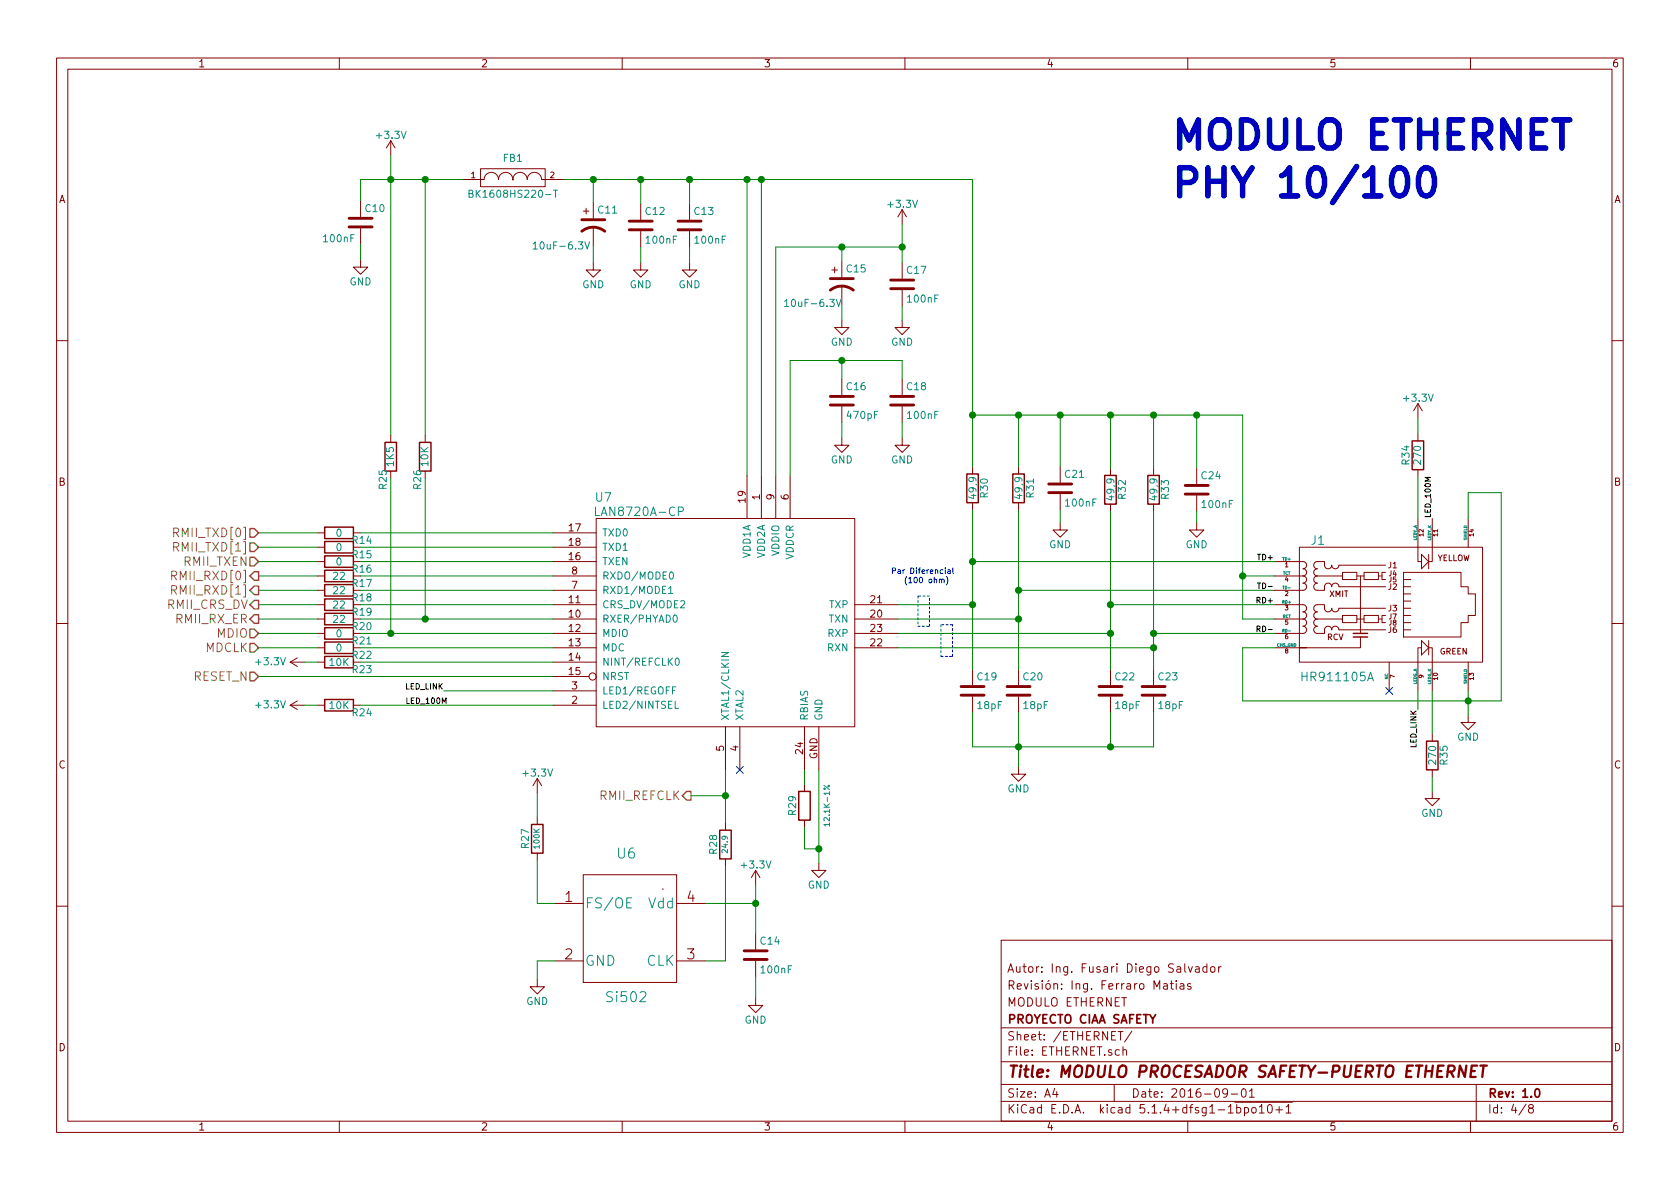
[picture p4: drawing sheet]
EESchema Schematic File Version 4
LIBS:CIAA_Safety_VTI_1.0-cache
EELAYER 30 0
EELAYER END
$Descr A4 11693 8268
encoding utf-8
Sheet 4 8
Title "MODULO PROCESADOR SAFETY-PUERTO ETHERNET"
Date "2016-09-01"
Rev "1.0"
Comp "PROYECTO CIAA SAFETY"
Comment1 "MODULO ETHERNET "
Comment2 "Revisión: Ing. Ferraro Matias "
Comment3 "Autor: Ing. Fusari Diego Salvador"
Comment4 ""
$EndDescr
$Comp
L power:+3.3V #PWR019
U 1 1
P 2120 4900
F 0 "#PWR019" H 2120 4750 50  0001 C CNN
F 1 "+3.3V" V 2120 5140 50  0000 C CNN
F 2 "" H 2120 4900 60  0000 C CNN
F 3 "" H 2120 4900 60  0000 C CNN
	1    2120 4900
	0    -1   -1   0   
$EndComp
Text HLabel 1800 4200 0    60   Output ~ 0
RMII_CRS_DV
Text HLabel 1800 4300 0    60   Output ~ 0
RMII_RX_ER
Text HLabel 1800 4000 0    60   Output ~ 0
RMII_RXD[0]
Text HLabel 1800 4100 0    60   Output ~ 0
RMII_RXD[1]
Text HLabel 1800 3900 0    60   Input ~ 0
RMII_TXEN
Text HLabel 1800 3700 0    60   Input ~ 0
RMII_TXD[0]
Text HLabel 1800 3800 0    60   Input ~ 0
RMII_TXD[1]
Text HLabel 1800 4400 0    60   Input ~ 0
MDIO
Text HLabel 1800 4700 0    60   Input ~ 0
RESET_N
Text Notes 8140 1390 0    196  ~ 39
MODULO ETHERNET\nPHY 10/100
$Comp
L CIAA_Safety_VTI_1.0-rescue:HR911105A J1
U 1 1
P 9620 4150
F 0 "J1" H 9120 4550 60  0000 L CNN
F 1 "HR911105A" H 9570 3600 60  0000 R CNN
F 2 "HR911105A:HR911105A" V 10120 4100 60  0001 C CNN
F 3 "" V 10120 4100 60  0000 C CNN
F 4 "DFR0125-ND" H 9620 4150 60  0001 C CNN "Digikey"
	1    9620 4150
	1    0    0    -1  
$EndComp
Text Label 8870 3900 2    39   ~ 0
TD+
Text Label 8870 4100 2    39   ~ 0
TD-
Text Label 8870 4200 2    39   ~ 0
RD+
Text Label 8870 4400 2    39   ~ 0
RD-
$Comp
L power:+3.3V #PWR020
U 1 1
P 9870 2900
F 0 "#PWR020" H 9870 2750 50  0001 C CNN
F 1 "+3.3V" H 9870 3040 50  0000 C CNN
F 2 "" H 9870 2900 60  0000 C CNN
F 3 "" H 9870 2900 60  0000 C CNN
	1    9870 2900
	1    0    0    -1  
$EndComp
NoConn ~ 9670 4800
$Comp
L CIAA_Safety_VTI_1.0-rescue:R R14
U 1 1
P 2360 3700
F 0 "R14" V 2410 3860 50  0000 C CNN
F 1 "0" V 2360 3700 50  0000 C CNN
F 2 "w_smd_resistors:r_0603" V 2290 3700 30  0001 C CNN
F 3 "" H 2360 3700 30  0000 C CNN
F 4 "311-0.0GRCT-ND" H 2360 3700 60  0001 C CNN "Digikey"
	1    2360 3700
	0    1    1    0   
$EndComp
$Comp
L CIAA_Safety_VTI_1.0-rescue:R R15
U 1 1
P 2360 3800
F 0 "R15" V 2410 3960 50  0000 C CNN
F 1 "0" V 2360 3800 50  0000 C CNN
F 2 "w_smd_resistors:r_0603" V 2290 3800 30  0001 C CNN
F 3 "" H 2360 3800 30  0000 C CNN
F 4 "311-0.0GRCT-ND" H 2360 3800 60  0001 C CNN "Digikey"
	1    2360 3800
	0    1    1    0   
$EndComp
$Comp
L CIAA_Safety_VTI_1.0-rescue:R R16
U 1 1
P 2360 3900
F 0 "R16" V 2410 4060 50  0000 C CNN
F 1 "0" V 2360 3900 50  0000 C CNN
F 2 "w_smd_resistors:r_0603" V 2290 3900 30  0001 C CNN
F 3 "" H 2360 3900 30  0000 C CNN
F 4 "311-0.0GRCT-ND" H 2360 3900 60  0001 C CNN "Digikey"
	1    2360 3900
	0    1    1    0   
$EndComp
Text HLabel 1800 4500 0    60   Input ~ 0
MDCLK
$Comp
L power:+3.3V #PWR021
U 1 1
P 6280 1550
F 0 "#PWR021" H 6280 1400 50  0001 C CNN
F 1 "+3.3V" H 6280 1690 50  0000 C CNN
F 2 "" H 6280 1550 60  0000 C CNN
F 3 "" H 6280 1550 60  0000 C CNN
	1    6280 1550
	1    0    0    -1  
$EndComp
Text Label 3090 4800 2    39   ~ 0
LED_LINK
NoConn ~ 5150 5350
$Comp
L CIAA_Safety_VTI_1.0-rescue:R R29
U 1 1
P 5600 5600
F 0 "R29" V 5680 5600 50  0000 C CNN
F 1 "12.1K-1%" V 5440 5600 39  0000 C CNN
F 2 "w_smd_resistors:r_0603" V 5530 5600 30  0001 C CNN
F 3 "" H 5600 5600 30  0000 C CNN
F 4 "311-12.1HRCT-ND" H 5600 5600 60  0001 C CNN "Digikey"
	1    5600 5600
	-1   0    0    1   
$EndComp
$Comp
L CIAA_Safety_VTI_1.0-rescue:C C16
U 1 1
P 5860 2780
F 0 "C16" H 5885 2880 50  0000 L CNN
F 1 "470pF" H 5885 2680 50  0000 L CNN
F 2 "w_smd_cap:c_0603" H 5898 2630 30  0001 C CNN
F 3 "" H 5860 2780 60  0000 C CNN
F 4 "490-6150-1-ND" H 5860 2780 60  0001 C CNN "Digikey"
	1    5860 2780
	1    0    0    -1  
$EndComp
$Comp
L power:GND #PWR022
U 1 1
P 5860 3040
F 0 "#PWR022" H 5860 2790 50  0001 C CNN
F 1 "GND" H 5860 2890 50  0000 C CNN
F 2 "" H 5860 3040 60  0000 C CNN
F 3 "" H 5860 3040 60  0000 C CNN
	1    5860 3040
	1    0    0    -1  
$EndComp
$Comp
L CIAA_Safety_VTI_1.0-rescue:C C17
U 1 1
P 6280 1970
F 0 "C17" H 6305 2070 50  0000 L CNN
F 1 "100nF" H 6305 1870 50  0000 L CNN
F 2 "w_smd_cap:c_0603" H 6318 1820 30  0001 C CNN
F 3 "" H 6280 1970 60  0000 C CNN
F 4 "478-5266-1-ND" H 6280 1970 60  0001 C CNN "Digikey"
	1    6280 1970
	1    0    0    -1  
$EndComp
$Comp
L CIAA_Safety_VTI_1.0-rescue:CP1 C15
U 1 1
P 5860 1960
F 0 "C15" H 5885 2060 50  0000 L CNN
F 1 "10uF-6.3V" H 5450 1820 50  0000 L CNN
F 2 "w_smd_cap:c_tant_A" H 5860 1960 60  0001 C CNN
F 3 "" H 5860 1960 60  0000 C CNN
F 4 "399-3685-1-ND" H 5860 1960 60  0001 C CNN "Digikey"
	1    5860 1960
	1    0    0    -1  
$EndComp
$Comp
L power:GND #PWR023
U 1 1
P 6280 2220
F 0 "#PWR023" H 6280 1970 50  0001 C CNN
F 1 "GND" H 6280 2070 50  0000 C CNN
F 2 "" H 6280 2220 60  0000 C CNN
F 3 "" H 6280 2220 60  0000 C CNN
	1    6280 2220
	1    0    0    -1  
$EndComp
$Comp
L power:GND #PWR024
U 1 1
P 5860 2220
F 0 "#PWR024" H 5860 1970 50  0001 C CNN
F 1 "GND" H 5860 2070 50  0000 C CNN
F 2 "" H 5860 2220 60  0000 C CNN
F 3 "" H 5860 2220 60  0000 C CNN
	1    5860 2220
	1    0    0    -1  
$EndComp
$Comp
L CIAA_Safety_VTI_1.0-rescue:CP1 C11
U 1 1
P 4130 1550
F 0 "C11" H 4155 1650 50  0000 L CNN
F 1 "10uF-6.3V" H 3700 1400 50  0000 L CNN
F 2 "w_smd_cap:c_tant_A" H 4130 1550 60  0001 C CNN
F 3 "" H 4130 1550 60  0000 C CNN
F 4 "399-3685-1-ND" H 4130 1550 60  0001 C CNN "Digikey"
	1    4130 1550
	1    0    0    -1  
$EndComp
$Comp
L power:GND #PWR025
U 1 1
P 4800 1820
F 0 "#PWR025" H 4800 1570 50  0001 C CNN
F 1 "GND" H 4800 1670 50  0000 C CNN
F 2 "" H 4800 1820 60  0000 C CNN
F 3 "" H 4800 1820 60  0000 C CNN
	1    4800 1820
	1    0    0    -1  
$EndComp
$Comp
L CIAA_Safety_VTI_1.0-rescue:FILTER FB1
U 1 1
P 3570 1240
F 0 "FB1" H 3570 1390 50  0000 C CNN
F 1 "BK1608HS220-T" H 3570 1140 50  0000 C CNN
F 2 "w_smd_inductors:inductor_smd_0603" H 3570 1240 60  0001 C CNN
F 3 "" H 3570 1240 60  0000 C CNN
F 4 "587-1869-1-ND" H 3570 1240 60  0001 C CNN "Digikey"
	1    3570 1240
	1    0    0    -1  
$EndComp
$Comp
L CIAA_Safety_VTI_1.0-rescue:C C13
U 1 1
P 4800 1560
F 0 "C13" H 4825 1660 50  0000 L CNN
F 1 "100nF" H 4825 1460 50  0000 L CNN
F 2 "w_smd_cap:c_0603" H 4838 1410 30  0001 C CNN
F 3 "" H 4800 1560 60  0000 C CNN
F 4 "478-5266-1-ND" H 4800 1560 60  0001 C CNN "Digikey"
	1    4800 1560
	1    0    0    -1  
$EndComp
Text HLabel 4810 5530 0    60   Output ~ 0
RMII_REFCLK
$Comp
L CIAA_Safety_VTI_1.0-rescue:R R30
U 1 1
P 6770 3390
F 0 "R30" V 6850 3390 50  0000 C CNN
F 1 "49,9" V 6770 3390 50  0000 C CNN
F 2 "w_smd_resistors:r_0603" V 6700 3390 30  0001 C CNN
F 3 "" H 6770 3390 30  0000 C CNN
F 4 "311-49.9HRCT-ND" H 6770 3390 60  0001 C CNN "Digikey"
	1    6770 3390
	1    0    0    -1  
$EndComp
$Comp
L CIAA_Safety_VTI_1.0-rescue:R R35
U 1 1
P 9970 5250
F 0 "R35" V 10050 5250 50  0000 C CNN
F 1 "270" V 9970 5250 50  0000 C CNN
F 2 "w_smd_resistors:r_0603" V 9900 5250 30  0001 C CNN
F 3 "" H 9970 5250 30  0000 C CNN
F 4 "P270AGCT-ND" H 9970 5250 60  0001 C CNN "Digikey"
	1    9970 5250
	1    0    0    -1  
$EndComp
Text Notes 6200 4060 0    39   ~ 0
Par Diferencial\n   (100 ohm)
$Comp
L CIAA_Safety_VTI_1.0-rescue:R R17
U 1 1
P 2360 4000
F 0 "R17" V 2410 4160 50  0000 C CNN
F 1 "22" V 2360 4000 50  0000 C CNN
F 2 "w_smd_resistors:r_0603" V 2290 4000 30  0001 C CNN
F 3 "" H 2360 4000 30  0000 C CNN
F 4 "311-22GRCT-ND" H 2360 4000 60  0001 C CNN "Digikey"
	1    2360 4000
	0    1    1    0   
$EndComp
$Comp
L CIAA_Safety_VTI_1.0-rescue:R R18
U 1 1
P 2360 4100
F 0 "R18" V 2410 4260 50  0000 C CNN
F 1 "22" V 2360 4100 50  0000 C CNN
F 2 "w_smd_resistors:r_0603" V 2290 4100 30  0001 C CNN
F 3 "" H 2360 4100 30  0000 C CNN
F 4 "311-22GRCT-ND" H 2360 4100 60  0001 C CNN "Digikey"
	1    2360 4100
	0    1    1    0   
$EndComp
$Comp
L CIAA_Safety_VTI_1.0-rescue:R R19
U 1 1
P 2360 4200
F 0 "R19" V 2410 4360 50  0000 C CNN
F 1 "22" V 2360 4200 50  0000 C CNN
F 2 "w_smd_resistors:r_0603" V 2290 4200 30  0001 C CNN
F 3 "" H 2360 4200 30  0000 C CNN
F 4 "311-22GRCT-ND" H 2360 4200 60  0001 C CNN "Digikey"
	1    2360 4200
	0    1    1    0   
$EndComp
$Comp
L CIAA_Safety_VTI_1.0-rescue:R R21
U 1 1
P 2360 4400
F 0 "R21" V 2410 4560 50  0000 C CNN
F 1 "0" V 2360 4400 50  0000 C CNN
F 2 "w_smd_resistors:r_0603" V 2290 4400 30  0001 C CNN
F 3 "" H 2360 4400 30  0000 C CNN
F 4 "311-0.0GRCT-ND" H 2360 4400 60  0001 C CNN "Digikey"
	1    2360 4400
	0    1    1    0   
$EndComp
$Comp
L CIAA_Safety_VTI_1.0-rescue:R R22
U 1 1
P 2360 4500
F 0 "R22" V 2410 4660 50  0000 C CNN
F 1 "0" V 2360 4500 50  0000 C CNN
F 2 "w_smd_resistors:r_0603" V 2290 4500 30  0001 C CNN
F 3 "" H 2360 4500 30  0000 C CNN
F 4 "311-0.0GRCT-ND" H 2360 4500 60  0001 C CNN "Digikey"
	1    2360 4500
	0    1    1    0   
$EndComp
$Comp
L CIAA_Safety_VTI_1.0-rescue:R R23
U 1 1
P 2360 4600
F 0 "R23" V 2410 4760 50  0000 C CNN
F 1 "10K" V 2360 4600 50  0000 C CNN
F 2 "w_smd_resistors:r_0603" V 2290 4600 30  0001 C CNN
F 3 "" H 2360 4600 30  0000 C CNN
F 4 "311-10KGRCT-ND" H 2360 4600 60  0001 C CNN "Digikey"
	1    2360 4600
	0    1    1    0   
$EndComp
$Comp
L CIAA_Safety_VTI_1.0-rescue:R R24
U 1 1
P 2360 4900
F 0 "R24" V 2410 5060 50  0000 C CNN
F 1 "10K" V 2360 4900 50  0000 C CNN
F 2 "w_smd_resistors:r_0603" V 2290 4900 30  0001 C CNN
F 3 "" H 2360 4900 30  0000 C CNN
F 4 "311-10KGRCT-ND" H 2360 4900 60  0001 C CNN "Digikey"
	1    2360 4900
	0    1    1    0   
$EndComp
$Comp
L power:+3.3V #PWR026
U 1 1
P 2120 4600
F 0 "#PWR026" H 2120 4450 50  0001 C CNN
F 1 "+3.3V" V 2120 4840 50  0000 C CNN
F 2 "" H 2120 4600 60  0000 C CNN
F 3 "" H 2120 4600 60  0000 C CNN
	1    2120 4600
	0    -1   -1   0   
$EndComp
$Comp
L CIAA_Safety_VTI_1.0-rescue:R R25
U 1 1
P 2720 3170
F 0 "R25" V 2770 3330 50  0000 C CNN
F 1 "1K5" V 2720 3170 50  0000 C CNN
F 2 "w_smd_resistors:r_0603" V 2650 3170 30  0001 C CNN
F 3 "" H 2720 3170 30  0000 C CNN
F 4 "311-1.5KGRCT-ND" H 2720 3170 60  0001 C CNN "Digikey"
	1    2720 3170
	-1   0    0    1   
$EndComp
$Comp
L CIAA_Safety_VTI_1.0-rescue:R R26
U 1 1
P 2960 3170
F 0 "R26" V 3010 3330 50  0000 C CNN
F 1 "10K" V 2960 3170 50  0000 C CNN
F 2 "w_smd_resistors:r_0603" V 2890 3170 30  0001 C CNN
F 3 "" H 2960 3170 30  0000 C CNN
F 4 "311-10KGRCT-ND" H 2960 3170 60  0001 C CNN "Digikey"
	1    2960 3170
	-1   0    0    1   
$EndComp
$Comp
L CIAA_Safety_VTI_1.0-rescue:C C18
U 1 1
P 6280 2780
F 0 "C18" H 6305 2880 50  0000 L CNN
F 1 "100nF" H 6305 2680 50  0000 L CNN
F 2 "w_smd_cap:c_0603" H 6318 2630 30  0001 C CNN
F 3 "" H 6280 2780 60  0000 C CNN
F 4 "478-5266-1-ND" H 6280 2780 60  0001 C CNN "Digikey"
	1    6280 2780
	1    0    0    -1  
$EndComp
$Comp
L power:GND #PWR027
U 1 1
P 6280 3040
F 0 "#PWR027" H 6280 2790 50  0001 C CNN
F 1 "GND" H 6280 2890 50  0000 C CNN
F 2 "" H 6280 3040 60  0000 C CNN
F 3 "" H 6280 3040 60  0000 C CNN
	1    6280 3040
	1    0    0    -1  
$EndComp
$Comp
L CIAA_Safety_VTI_1.0-rescue:C C12
U 1 1
P 4460 1560
F 0 "C12" H 4485 1660 50  0000 L CNN
F 1 "100nF" H 4485 1460 50  0000 L CNN
F 2 "w_smd_cap:c_0603" H 4498 1410 30  0001 C CNN
F 3 "" H 4460 1560 60  0000 C CNN
F 4 "478-5266-1-ND" H 4460 1560 60  0001 C CNN "Digikey"
	1    4460 1560
	1    0    0    -1  
$EndComp
$Comp
L power:GND #PWR028
U 1 1
P 4460 1820
F 0 "#PWR028" H 4460 1570 50  0001 C CNN
F 1 "GND" H 4460 1670 50  0000 C CNN
F 2 "" H 4460 1820 60  0000 C CNN
F 3 "" H 4460 1820 60  0000 C CNN
	1    4460 1820
	1    0    0    -1  
$EndComp
$Comp
L power:GND #PWR029
U 1 1
P 4130 1820
F 0 "#PWR029" H 4130 1570 50  0001 C CNN
F 1 "GND" H 4130 1670 50  0000 C CNN
F 2 "" H 4130 1820 60  0000 C CNN
F 3 "" H 4130 1820 60  0000 C CNN
	1    4130 1820
	1    0    0    -1  
$EndComp
$Comp
L power:+3.3V #PWR030
U 1 1
P 2720 1070
F 0 "#PWR030" H 2720 920 50  0001 C CNN
F 1 "+3.3V" H 2720 1210 50  0000 C CNN
F 2 "" H 2720 1070 60  0000 C CNN
F 3 "" H 2720 1070 60  0000 C CNN
	1    2720 1070
	1    0    0    -1  
$EndComp
$Comp
L CIAA_Safety_VTI_1.0-rescue:C C19
U 1 1
P 6770 4800
F 0 "C19" H 6795 4900 50  0000 L CNN
F 1 "18pF" H 6795 4700 50  0000 L CNN
F 2 "w_smd_cap:c_0603" H 6808 4650 30  0001 C CNN
F 3 "" H 6770 4800 60  0000 C CNN
F 4 "445-1272-1-ND" H 6770 4800 60  0001 C CNN "Digikey"
	1    6770 4800
	1    0    0    -1  
$EndComp
$Comp
L CIAA_Safety_VTI_1.0-rescue:C C20
U 1 1
P 7090 4800
F 0 "C20" H 7115 4900 50  0000 L CNN
F 1 "18pF" H 7115 4700 50  0000 L CNN
F 2 "w_smd_cap:c_0603" H 7128 4650 30  0001 C CNN
F 3 "" H 7090 4800 60  0000 C CNN
F 4 "445-1272-1-ND" H 7090 4800 60  0001 C CNN "Digikey"
	1    7090 4800
	1    0    0    -1  
$EndComp
$Comp
L CIAA_Safety_VTI_1.0-rescue:C C22
U 1 1
P 7730 4800
F 0 "C22" H 7755 4900 50  0000 L CNN
F 1 "18pF" H 7755 4700 50  0000 L CNN
F 2 "w_smd_cap:c_0603" H 7768 4650 30  0001 C CNN
F 3 "" H 7730 4800 60  0000 C CNN
F 4 "445-1272-1-ND" H 7730 4800 60  0001 C CNN "Digikey"
	1    7730 4800
	1    0    0    -1  
$EndComp
$Comp
L CIAA_Safety_VTI_1.0-rescue:C C23
U 1 1
P 8030 4800
F 0 "C23" H 8055 4900 50  0000 L CNN
F 1 "18pF" H 8055 4700 50  0000 L CNN
F 2 "w_smd_cap:c_0603" H 8068 4650 30  0001 C CNN
F 3 "" H 8030 4800 60  0000 C CNN
F 4 "445-1272-1-ND" H 8030 4800 60  0001 C CNN "Digikey"
	1    8030 4800
	1    0    0    -1  
$EndComp
$Comp
L power:GND #PWR031
U 1 1
P 7090 5330
F 0 "#PWR031" H 7090 5080 50  0001 C CNN
F 1 "GND" H 7090 5180 50  0000 C CNN
F 2 "" H 7090 5330 60  0000 C CNN
F 3 "" H 7090 5330 60  0000 C CNN
	1    7090 5330
	1    0    0    -1  
$EndComp
Wire Wire Line
	2210 3700 1800 3700
Wire Wire Line
	1800 3800 2210 3800
Wire Wire Line
	2510 3700 3850 3700
Connection ~ 8650 4000
Connection ~ 10220 4870
Wire Wire Line
	8870 4500 8650 4500
Wire Wire Line
	8650 4000 8870 4000
Wire Wire Line
	8650 4300 8870 4300
Wire Wire Line
	10220 3420 10220 3600
Wire Wire Line
	10220 4800 10220 4870
Wire Wire Line
	9870 4800 9870 4930
Wire Wire Line
	5860 3040 5860 2930
Wire Wire Line
	5860 2500 5860 2630
Connection ~ 5860 2500
Wire Wire Line
	6280 2220 6280 2120
Wire Wire Line
	5860 1810 5860 1710
Wire Wire Line
	5860 2110 5860 2220
Wire Wire Line
	6280 1550 6280 1710
Connection ~ 5860 1710
Wire Wire Line
	4800 1240 4800 1410
Wire Wire Line
	4800 1710 4800 1820
Wire Wire Line
	6770 3900 8870 3900
Wire Wire Line
	8650 4870 10220 4870
Wire Wire Line
	8650 4500 8650 4870
Wire Wire Line
	2510 3800 3850 3800
Wire Wire Line
	2510 3900 3850 3900
Wire Wire Line
	2510 4000 3850 4000
Wire Wire Line
	2510 4100 3850 4100
Wire Wire Line
	2510 4200 3850 4200
Wire Wire Line
	2210 3900 1800 3900
Wire Wire Line
	2210 4000 1800 4000
Wire Wire Line
	2210 4100 1800 4100
Wire Wire Line
	2210 4200 1800 4200
Wire Wire Line
	2510 4400 2720 4400
Wire Wire Line
	2510 4500 3850 4500
Wire Wire Line
	2510 4600 3850 4600
Wire Wire Line
	2210 4400 1800 4400
Wire Wire Line
	2210 4500 1800 4500
Wire Wire Line
	1800 4700 3850 4700
Wire Wire Line
	2510 4900 3850 4900
Wire Wire Line
	2120 4900 2210 4900
Wire Wire Line
	2120 4600 2210 4600
Wire Wire Line
	2720 3320 2720 4400
Connection ~ 2720 4400
Wire Wire Line
	2510 4300 2960 4300
Wire Wire Line
	2960 3320 2960 4300
Wire Wire Line
	6280 3040 6280 2930
Wire Wire Line
	6280 2500 6280 2630
Wire Wire Line
	5500 2500 5860 2500
Wire Wire Line
	5500 2500 5500 3300
Wire Wire Line
	5400 1710 5860 1710
Wire Wire Line
	5400 1710 5400 3300
Connection ~ 6280 1710
Wire Wire Line
	5300 1240 5300 3300
Wire Wire Line
	4460 1240 4460 1410
Wire Wire Line
	4130 1400 4130 1240
Wire Wire Line
	3850 4800 3090 4800
Wire Wire Line
	3920 1240 4130 1240
Wire Wire Line
	2510 1240 2720 1240
Wire Wire Line
	2960 1240 2960 3020
Wire Wire Line
	2720 1070 2720 1240
Connection ~ 2960 1240
Wire Wire Line
	4130 1700 4130 1820
Wire Wire Line
	4460 1710 4460 1820
Connection ~ 2720 1240
Wire Wire Line
	6250 4200 6770 4200
Wire Wire Line
	6770 3540 6770 3900
Wire Wire Line
	6250 4300 7090 4300
Connection ~ 6770 4200
Wire Wire Line
	7090 3540 7090 4100
Connection ~ 7090 4100
Wire Wire Line
	7090 4100 8870 4100
Connection ~ 7090 4300
Wire Wire Line
	6770 4950 6770 5190
Wire Wire Line
	6770 5190 7090 5190
Wire Wire Line
	8030 5190 8030 4950
Wire Wire Line
	7090 4950 7090 5190
Connection ~ 7090 5190
Connection ~ 6770 3900
$Comp
L CIAA_Safety_VTI_1.0-rescue:R R31
U 1 1
P 7090 3390
F 0 "R31" V 7170 3390 50  0000 C CNN
F 1 "49,9" V 7090 3390 50  0000 C CNN
F 2 "w_smd_resistors:r_0603" V 7020 3390 30  0001 C CNN
F 3 "" H 7090 3390 30  0000 C CNN
F 4 "311-49.9HRCT-ND" H 7090 3390 60  0001 C CNN "Digikey"
	1    7090 3390
	1    0    0    -1  
$EndComp
$Comp
L CIAA_Safety_VTI_1.0-rescue:R R32
U 1 1
P 7730 3400
F 0 "R32" V 7810 3400 50  0000 C CNN
F 1 "49,9" V 7730 3400 50  0000 C CNN
F 2 "w_smd_resistors:r_0603" V 7660 3400 30  0001 C CNN
F 3 "" H 7730 3400 30  0000 C CNN
F 4 "311-49.9HRCT-ND" H 7730 3400 60  0001 C CNN "Digikey"
	1    7730 3400
	1    0    0    -1  
$EndComp
$Comp
L CIAA_Safety_VTI_1.0-rescue:R R33
U 1 1
P 8030 3400
F 0 "R33" V 8110 3400 50  0000 C CNN
F 1 "49,9" V 8030 3400 50  0000 C CNN
F 2 "w_smd_resistors:r_0603" V 7960 3400 30  0001 C CNN
F 3 "" H 8030 3400 30  0000 C CNN
F 4 "311-49.9HRCT-ND" H 8030 3400 60  0001 C CNN "Digikey"
	1    8030 3400
	1    0    0    -1  
$EndComp
$Comp
L CIAA_Safety_VTI_1.0-rescue:C C21
U 1 1
P 7380 3390
F 0 "C21" H 7405 3490 50  0000 L CNN
F 1 "100nF" H 7405 3290 50  0000 L CNN
F 2 "w_smd_cap:c_0603" H 7418 3240 30  0001 C CNN
F 3 "" H 7380 3390 60  0000 C CNN
F 4 "478-5266-1-ND" H 7380 3390 60  0001 C CNN "Digikey"
	1    7380 3390
	1    0    0    -1  
$EndComp
$Comp
L CIAA_Safety_VTI_1.0-rescue:C C24
U 1 1
P 8330 3400
F 0 "C24" H 8355 3500 50  0000 L CNN
F 1 "100nF" H 8355 3300 50  0000 L CNN
F 2 "w_smd_cap:c_0603" H 8368 3250 30  0001 C CNN
F 3 "" H 8330 3400 60  0000 C CNN
F 4 "478-5266-1-ND" H 8330 3400 60  0001 C CNN "Digikey"
	1    8330 3400
	1    0    0    -1  
$EndComp
Wire Wire Line
	6770 1240 6770 2880
Wire Wire Line
	7090 3240 7090 2880
Wire Wire Line
	6770 2880 7090 2880
Connection ~ 6770 2880
Wire Wire Line
	7380 2880 7380 3240
Connection ~ 7090 2880
$Comp
L power:GND #PWR032
U 1 1
P 7380 3630
F 0 "#PWR032" H 7380 3380 50  0001 C CNN
F 1 "GND" H 7380 3480 50  0000 C CNN
F 2 "" H 7380 3630 60  0000 C CNN
F 3 "" H 7380 3630 60  0000 C CNN
	1    7380 3630
	1    0    0    -1  
$EndComp
Wire Wire Line
	7380 3630 7380 3540
Wire Wire Line
	7730 4200 8870 4200
Wire Wire Line
	7730 3550 7730 4200
Connection ~ 7730 4200
Wire Wire Line
	7730 4400 6250 4400
Wire Wire Line
	8030 4400 8870 4400
Connection ~ 7730 4400
Wire Wire Line
	7730 4950 7730 5190
Connection ~ 7730 5190
Wire Wire Line
	8030 3550 8030 4400
Connection ~ 8030 4500
Wire Wire Line
	8030 4500 6250 4500
Connection ~ 8030 4400
$Comp
L power:GND #PWR033
U 1 1
P 8330 3630
F 0 "#PWR033" H 8330 3380 50  0001 C CNN
F 1 "GND" H 8330 3480 50  0000 C CNN
F 2 "" H 8330 3630 60  0000 C CNN
F 3 "" H 8330 3630 60  0000 C CNN
	1    8330 3630
	1    0    0    -1  
$EndComp
Wire Wire Line
	8330 3630 8330 3550
Wire Wire Line
	7730 2880 7730 3250
Connection ~ 7380 2880
Wire Wire Line
	8030 2880 8030 3250
Connection ~ 7730 2880
Wire Wire Line
	8330 2880 8330 3250
Connection ~ 8030 2880
Connection ~ 8330 2880
Wire Wire Line
	8650 2880 8650 4000
Wire Wire Line
	10220 3420 10450 3420
Wire Wire Line
	10450 3420 10450 4870
$Comp
L power:GND #PWR034
U 1 1
P 10220 4970
F 0 "#PWR034" H 10220 4720 50  0001 C CNN
F 1 "GND" H 10220 4820 50  0000 C CNN
F 2 "" H 10220 4970 60  0000 C CNN
F 3 "" H 10220 4970 60  0000 C CNN
	1    10220 4970
	1    0    0    -1  
$EndComp
Text Label 9870 4930 3    39   ~ 0
LED_LINK
$Comp
L power:GND #PWR035
U 1 1
P 9970 5500
F 0 "#PWR035" H 9970 5250 50  0001 C CNN
F 1 "GND" H 9970 5350 50  0000 C CNN
F 2 "" H 9970 5500 60  0000 C CNN
F 3 "" H 9970 5500 60  0000 C CNN
	1    9970 5500
	1    0    0    -1  
$EndComp
Wire Wire Line
	9970 5400 9970 5500
Wire Wire Line
	9970 4800 9970 5100
Text Label 2820 4900 0    39   ~ 0
LED_100M
Text Label 9970 3600 1    39   ~ 0
LED_100M
$Comp
L CIAA_Safety_VTI_1.0-rescue:R R34
U 1 1
P 9870 3160
F 0 "R34" V 9950 3160 50  0000 C CNN
F 1 "270" V 9870 3160 50  0000 C CNN
F 2 "w_smd_resistors:r_0603" V 9800 3160 30  0001 C CNN
F 3 "" H 9870 3160 30  0000 C CNN
F 4 "P270AGCT-ND" H 9870 3160 60  0001 C CNN "Digikey"
	1    9870 3160
	-1   0    0    1   
$EndComp
Wire Wire Line
	9870 3310 9870 3600
Wire Wire Line
	9870 2900 9870 3010
Wire Wire Line
	5600 5350 5600 5450
Wire Wire Line
	5700 5350 5700 5900
Wire Wire Line
	5700 5900 5600 5900
Wire Wire Line
	5600 5900 5600 5750
$Comp
L power:GND #PWR036
U 1 1
P 5700 6000
F 0 "#PWR036" H 5700 5750 50  0001 C CNN
F 1 "GND" H 5700 5850 50  0000 C CNN
F 2 "" H 5700 6000 60  0000 C CNN
F 3 "" H 5700 6000 60  0000 C CNN
	1    5700 6000
	1    0    0    -1  
$EndComp
Connection ~ 5700 5900
Connection ~ 4130 1240
Connection ~ 4460 1240
Connection ~ 4800 1240
Wire Wire Line
	5200 3300 5200 1240
Connection ~ 5200 1240
Connection ~ 5300 1240
$Comp
L CIAA_Safety_VTI_1.0-rescue:Si50X U6
U 1 1
P 4360 6480
F 0 "U6" H 4360 7030 70  0000 C CNN
F 1 "Si502" H 4360 6030 70  0000 C CNN
F 2 "Crystals:Crystal_SMD_7050_4Pads" H 4360 6480 60  0001 C CNN
F 3 "" H 4360 6480 60  0000 C CNN
F 4 "535-10072-1-ND" H 4360 6480 60  0001 C CNN "Digikey"
	1    4360 6480
	1    0    0    -1  
$EndComp
$Comp
L CIAA_Safety_VTI_1.0-rescue:LAN8720A-CP U7
U 1 1
P 5150 4250
F 0 "U7" H 4200 5050 60  0000 C CNN
F 1 "LAN8720A-CP" H 4450 4950 60  0000 C CNN
F 2 "w_smd_qfn:qfn-24" H 5150 4250 60  0001 C CNN
F 3 "" H 5150 4250 60  0000 C CNN
F 4 "LAN8720AI-CP-CT-ND" H 5150 4250 60  0001 C CNN "Digikey"
	1    5150 4250
	1    0    0    -1  
$EndComp
$Comp
L CIAA_Safety_VTI_1.0-rescue:R R28
U 1 1
P 5050 5870
F 0 "R28" V 5130 5870 50  0000 C CNN
F 1 "24.9" V 5050 5870 39  0000 C CNN
F 2 "w_smd_resistors:r_0603" V 4980 5870 30  0001 C CNN
F 3 "" H 5050 5870 30  0000 C CNN
F 4 "311-24.9HRCT-ND" H 5050 5870 60  0001 C CNN "Digikey"
	1    5050 5870
	-1   0    0    1   
$EndComp
Wire Wire Line
	5050 5350 5050 5530
Wire Wire Line
	5050 6680 4910 6680
Wire Wire Line
	5050 6020 5050 6680
$Comp
L CIAA_Safety_VTI_1.0-rescue:R R27
U 1 1
P 3740 5830
F 0 "R27" V 3820 5830 50  0000 C CNN
F 1 "100K" V 3740 5830 39  0000 C CNN
F 2 "w_smd_resistors:r_0603" V 3670 5830 30  0001 C CNN
F 3 "" H 3740 5830 30  0000 C CNN
F 4 "311-100KGRCT-ND" H 3740 5830 60  0001 C CNN "Digikey"
	1    3740 5830
	-1   0    0    1   
$EndComp
Wire Wire Line
	3740 5980 3740 6280
Wire Wire Line
	3740 6280 3860 6280
$Comp
L power:+3.3V #PWR037
U 1 1
P 3740 5510
F 0 "#PWR037" H 3740 5360 50  0001 C CNN
F 1 "+3.3V" H 3740 5650 50  0000 C CNN
F 2 "" H 3740 5510 60  0000 C CNN
F 3 "" H 3740 5510 60  0000 C CNN
	1    3740 5510
	1    0    0    -1  
$EndComp
Wire Wire Line
	3740 5510 3740 5680
$Comp
L power:GND #PWR038
U 1 1
P 3740 6810
F 0 "#PWR038" H 3740 6560 50  0001 C CNN
F 1 "GND" H 3740 6660 50  0000 C CNN
F 2 "" H 3740 6810 60  0000 C CNN
F 3 "" H 3740 6810 60  0000 C CNN
	1    3740 6810
	1    0    0    -1  
$EndComp
Wire Wire Line
	3860 6680 3740 6680
Wire Wire Line
	3740 6680 3740 6810
$Comp
L CIAA_Safety_VTI_1.0-rescue:C C14
U 1 1
P 5260 6640
F 0 "C14" H 5285 6740 50  0000 L CNN
F 1 "100nF" H 5285 6540 50  0000 L CNN
F 2 "w_smd_cap:c_0603" H 5298 6490 30  0001 C CNN
F 3 "" H 5260 6640 60  0000 C CNN
F 4 "478-5266-1-ND" H 5260 6640 60  0001 C CNN "Digikey"
	1    5260 6640
	1    0    0    -1  
$EndComp
Wire Wire Line
	5260 6150 5260 6280
Wire Wire Line
	5260 6280 4910 6280
$Comp
L power:GND #PWR039
U 1 1
P 5260 6940
F 0 "#PWR039" H 5260 6690 50  0001 C CNN
F 1 "GND" H 5260 6790 50  0000 C CNN
F 2 "" H 5260 6940 60  0000 C CNN
F 3 "" H 5260 6940 60  0000 C CNN
	1    5260 6940
	1    0    0    -1  
$EndComp
Wire Wire Line
	5260 6940 5260 6790
Wire Wire Line
	4810 5530 5050 5530
Connection ~ 5050 5530
Wire Notes Line
	6390 4140 6390 4350
Wire Notes Line
	6390 4350 6470 4350
Wire Notes Line
	6470 4350 6470 4140
Wire Notes Line
	6470 4140 6390 4140
Wire Notes Line
	6550 4340 6550 4560
Wire Notes Line
	6550 4560 6630 4560
Wire Notes Line
	6630 4560 6630 4340
Wire Notes Line
	6630 4340 6550 4340
$Comp
L CIAA_Safety_VTI_1.0-rescue:R R20
U 1 1
P 2360 4300
F 0 "R20" V 2410 4460 50  0000 C CNN
F 1 "22" V 2360 4300 50  0000 C CNN
F 2 "w_smd_resistors:r_0603" V 2290 4300 30  0001 C CNN
F 3 "" H 2360 4300 30  0000 C CNN
F 4 "311-22GRCT-ND" H 2360 4300 60  0001 C CNN "Digikey"
	1    2360 4300
	0    1    1    0   
$EndComp
Connection ~ 2960 4300
Wire Wire Line
	2210 4300 1800 4300
Connection ~ 5260 6280
$Comp
L power:+3.3V #PWR040
U 1 1
P 5260 6150
F 0 "#PWR040" H 5260 6000 50  0001 C CNN
F 1 "+3.3V" H 5260 6290 50  0000 C CNN
F 2 "" H 5260 6150 60  0000 C CNN
F 3 "" H 5260 6150 60  0000 C CNN
	1    5260 6150
	1    0    0    -1  
$EndComp
$Comp
L CIAA_Safety_VTI_1.0-rescue:C C10
U 1 1
P 2510 1540
F 0 "C10" H 2535 1640 50  0000 L CNN
F 1 "100nF" H 2240 1430 50  0000 L CNN
F 2 "w_smd_cap:c_0603" H 2548 1390 30  0001 C CNN
F 3 "" H 2510 1540 60  0000 C CNN
F 4 "478-5266-1-ND" H 2510 1540 60  0001 C CNN "Digikey"
	1    2510 1540
	1    0    0    -1  
$EndComp
Wire Wire Line
	2510 1390 2510 1240
$Comp
L power:GND #PWR041
U 1 1
P 2510 1800
F 0 "#PWR041" H 2510 1550 50  0001 C CNN
F 1 "GND" H 2510 1650 50  0000 C CNN
F 2 "" H 2510 1800 60  0000 C CNN
F 3 "" H 2510 1800 60  0000 C CNN
	1    2510 1800
	1    0    0    -1  
$EndComp
Wire Wire Line
	2510 1800 2510 1690
Wire Wire Line
	8650 4000 8650 4300
Wire Wire Line
	10220 4870 10220 4970
Wire Wire Line
	10220 4870 10450 4870
Wire Wire Line
	5860 2500 6280 2500
Wire Wire Line
	5860 1710 6280 1710
Wire Wire Line
	2720 4400 3850 4400
Wire Wire Line
	6280 1710 6280 1820
Wire Wire Line
	2960 1240 3220 1240
Wire Wire Line
	2720 1240 2960 1240
Wire Wire Line
	2720 1240 2720 3020
Wire Wire Line
	6770 4200 6770 4650
Wire Wire Line
	7090 4100 7090 4300
Wire Wire Line
	7090 4300 7090 4650
Wire Wire Line
	7090 5190 7730 5190
Wire Wire Line
	7090 5190 7090 5330
Wire Wire Line
	6770 3900 6770 4200
Wire Wire Line
	6770 2880 6770 3240
Wire Wire Line
	7090 2880 7380 2880
Wire Wire Line
	7730 4200 7730 4400
Wire Wire Line
	7730 4400 7730 4650
Wire Wire Line
	7730 5190 8030 5190
Wire Wire Line
	8030 4500 8030 4650
Wire Wire Line
	8030 4400 8030 4500
Wire Wire Line
	7380 2880 7730 2880
Wire Wire Line
	7730 2880 8030 2880
Wire Wire Line
	8030 2880 8330 2880
Wire Wire Line
	8330 2880 8650 2880
Wire Wire Line
	5700 5900 5700 6000
Wire Wire Line
	4130 1240 4460 1240
Wire Wire Line
	4460 1240 4800 1240
Wire Wire Line
	4800 1240 5200 1240
Wire Wire Line
	5200 1240 5300 1240
Wire Wire Line
	5300 1240 6770 1240
Wire Wire Line
	5050 5530 5050 5720
Wire Wire Line
	2960 4300 3850 4300
Wire Wire Line
	5260 6280 5260 6490
$EndSCHEMATC
